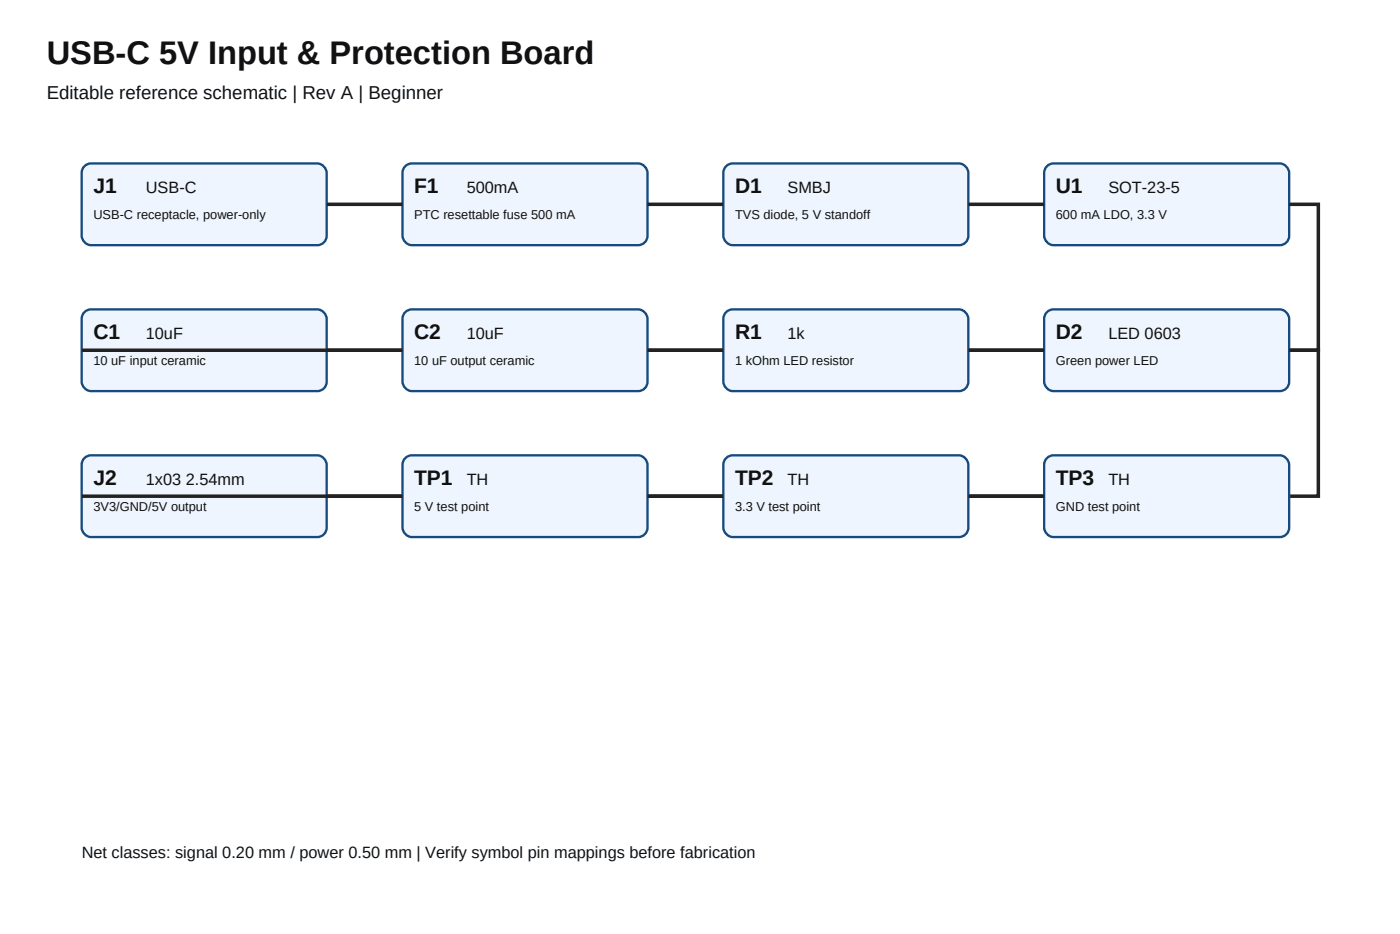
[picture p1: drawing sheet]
<svg xmlns="http://www.w3.org/2000/svg" width="317mm" height="212mm" viewBox="0 0 317 212" stroke-linecap="round" stroke-linejoin="round" font-family="sans-serif">
<g fill="#eef5ff" stroke="#174a7e" stroke-width=".53">
<path d="M19.1 37.7l1-.6 .5-.1h51.4a2.27 2.27 0 0 1 2.1 2.2v14.2a2.12 2.12 0 0 1-2.1 2.2h-51.4a2.27 2.27 0 0 1-2.1-2.2v-14.2l.1-.6z"/>
<path d="M91.9 37.7l.9-.6 .6-.1h51.3a2.27 2.27 0 0 1 2.1 2.2v14.2a2.12 2.12 0 0 1-2.1 2.2h-51.3a2.27 2.27 0 0 1-2.1-2.2v-14.2l.1-.6z"/>
</g>
<path d="M74.1 46.3h17.2" fill="none" stroke="#222" stroke-width=".79" stroke-linecap="butt"/>
<path d="M164.7 37.7l.9-.6 .6-.1h51.3a2.27 2.27 0 0 1 2.1 2.2v14.2a2.12 2.12 0 0 1-2.1 2.2h-51.3a2.27 2.27 0 0 1-2.2-2.2v-14.2l.1-.6z" fill="#eef5ff" stroke="#174a7e" stroke-width=".53"/>
<path d="M146.8 46.3h17.2" fill="none" stroke="#222" stroke-width=".79" stroke-linecap="butt"/>
<path d="M237.4 37.7l1-.6 .5-.1h51.3a2.27 2.27 0 0 1 2.2 2.2v14.2a2.12 2.12 0 0 1-2.2 2.2h-51.3a2.27 2.27 0 0 1-2.1-2.2v-14.2l.1-.6z" fill="#eef5ff" stroke="#174a7e" stroke-width=".53"/>
<path d="M219.6 46.3h17.2" fill="none" stroke="#222" stroke-width=".79" stroke-linecap="butt"/>
<path d="M19.1 70.7l1-.5 .5-.1h51.4a2.27 2.27 0 0 1 2.1 2.1v14.3a2.12 2.12 0 0 1-2.1 2.1h-51.4a2.27 2.27 0 0 1-2.1-2.1v-14.3l.1-.5z" fill="#eef5ff" stroke="#174a7e" stroke-width=".53"/>
<path d="M292.4 46.3h6.6v33.1h-280.5" fill="none" stroke="#222" stroke-width=".79" stroke-linecap="butt"/>
<path d="M91.9 70.7l.9-.5 .6-.1h51.3a2.27 2.27 0 0 1 2.1 2.1v14.3a2.12 2.12 0 0 1-2.1 2.1h-51.3a2.27 2.27 0 0 1-2.1-2.1v-14.3l.1-.5z" fill="#eef5ff" stroke="#174a7e" stroke-width=".53"/>
<path d="M74.1 79.4h17.2" fill="none" stroke="#222" stroke-width=".79" stroke-linecap="butt"/>
<path d="M164.7 70.7l.9-.5 .6-.1h51.3a2.27 2.27 0 0 1 2.1 2.1v14.3a2.12 2.12 0 0 1-2.1 2.1h-51.3a2.27 2.27 0 0 1-2.2-2.1v-14.3l.1-.5z" fill="#eef5ff" stroke="#174a7e" stroke-width=".53"/>
<path d="M146.8 79.4h17.2" fill="none" stroke="#222" stroke-width=".79" stroke-linecap="butt"/>
<path d="M237.4 70.7l1-.5 .5-.1h51.3a2.27 2.27 0 0 1 2.2 2.1v14.3a2.12 2.12 0 0 1-2.2 2.1h-51.3a2.27 2.27 0 0 1-2.1-2.1v-14.3l.1-.5z" fill="#eef5ff" stroke="#174a7e" stroke-width=".53"/>
<path d="M219.6 79.4h17.2" fill="none" stroke="#222" stroke-width=".79" stroke-linecap="butt"/>
<path d="M19.1 103.8l1-.5 .5-.1h51.4a2.27 2.27 0 0 1 2.1 2.1v14.3a2.12 2.12 0 0 1-2.1 2.1h-51.4a2.27 2.27 0 0 1-2.1-2.1v-14.3l.1-.6z" fill="#eef5ff" stroke="#174a7e" stroke-width=".53"/>
<path d="M292.4 79.4h6.6v33h-280.5" fill="none" stroke="#222" stroke-width=".79" stroke-linecap="butt"/>
<path d="M91.9 103.8l.9-.5 .6-.1h51.3a2.27 2.27 0 0 1 2.1 2.1v14.3a2.12 2.12 0 0 1-2.1 2.1h-51.3a2.27 2.27 0 0 1-2.1-2.1v-14.3l.1-.6z" fill="#eef5ff" stroke="#174a7e" stroke-width=".53"/>
<path d="M74.1 112.4h17.2" fill="none" stroke="#222" stroke-width=".79" stroke-linecap="butt"/>
<path d="M164.7 103.8l.9-.5 .6-.1h51.3a2.27 2.27 0 0 1 2.1 2.1v14.3a2.12 2.12 0 0 1-2.1 2.1h-51.3a2.27 2.27 0 0 1-2.2-2.1v-14.3l.1-.6z" fill="#eef5ff" stroke="#174a7e" stroke-width=".53"/>
<path d="M146.8 112.4h17.2" fill="none" stroke="#222" stroke-width=".79" stroke-linecap="butt"/>
<path d="M237.4 103.8l1-.5 .5-.1h51.3a2.27 2.27 0 0 1 2.2 2.1v14.3a2.12 2.12 0 0 1-2.2 2.1h-51.3a2.27 2.27 0 0 1-2.1-2.1v-14.3l.1-.6z" fill="#eef5ff" stroke="#174a7e" stroke-width=".53"/>
<path d="M219.6 112.4h17.2" fill="none" stroke="#222" stroke-width=".79" stroke-linecap="butt"/>
<text font-size="7.4" fill="#111" x="10.6" y="14.6">USB-C 5V Input &amp; Protection Board</text>
<g font-size="4.8" fill="#111">
<text x="21.2" y="43.7">J1</text>
<text x="93.9" y="43.7">F1</text>
<text x="166.7" y="43.7">D1</text>
<text x="239.4" y="43.7">U1</text>
<text x="21.2" y="76.7">C1</text>
<text x="93.9" y="76.7">C2</text>
<text x="166.7" y="76.7">R1</text>
<text x="239.4" y="76.7">D2</text>
<text x="21.2" y="109.8">J2</text>
<text x="93.9" y="109.8">TP1</text>
<text x="166.7" y="109.8">TP2</text>
<text x="239.4" y="109.8">TP3</text>
</g>
<text font-size="4.2" fill="#111" x="10.6" y="22.5">Editable reference schematic | Rev A | Beginner</text>
<g font-size="3.7" fill="#111">
<text x="33.1" y="43.7">USB-C</text>
<text x="105.8" y="43.7">500mA</text>
<text x="178.6" y="43.7">SMBJ</text>
<text x="251.4" y="43.7">SOT-23-5</text>
<text x="33.1" y="76.7">10uF</text>
<text x="105.8" y="76.7">10uF</text>
<text x="178.6" y="76.7">1k</text>
<text x="251.4" y="76.7">LED 0603</text>
<text x="33.1" y="109.8">1x03 2.54mm</text>
<text x="105.8" y="109.8">TH</text>
<text x="178.6" y="109.8">TH</text>
<text x="251.4" y="109.8">TH</text>
<text x="18.5" y="194.5">Net classes: signal 0.20 mm / power 0.50 mm | Verify symbol pin mappings before fabrication</text>
</g>
<g font-size="2.9" fill="#111">
<text x="21.2" y="49.7">USB-C receptacle, power-only</text>
<text x="93.9" y="49.7">PTC resettable fuse 500 mA</text>
<text x="166.7" y="49.7">TVS diode, 5 V standoff</text>
<text x="239.4" y="49.7">600 mA LDO, 3.3 V</text>
<text x="21.2" y="82.8">10 uF input ceramic</text>
<text x="93.9" y="82.8">10 uF output ceramic</text>
<text x="166.7" y="82.8">1 kOhm LED resistor</text>
<text x="239.4" y="82.8">Green power LED</text>
<text x="21.2" y="115.9">3V3/GND/5V output</text>
<text x="93.9" y="115.9">5 V test point</text>
<text x="166.7" y="115.9">3.3 V test point</text>
<text x="239.4" y="115.9">GND test point</text>
</g>
</svg>
